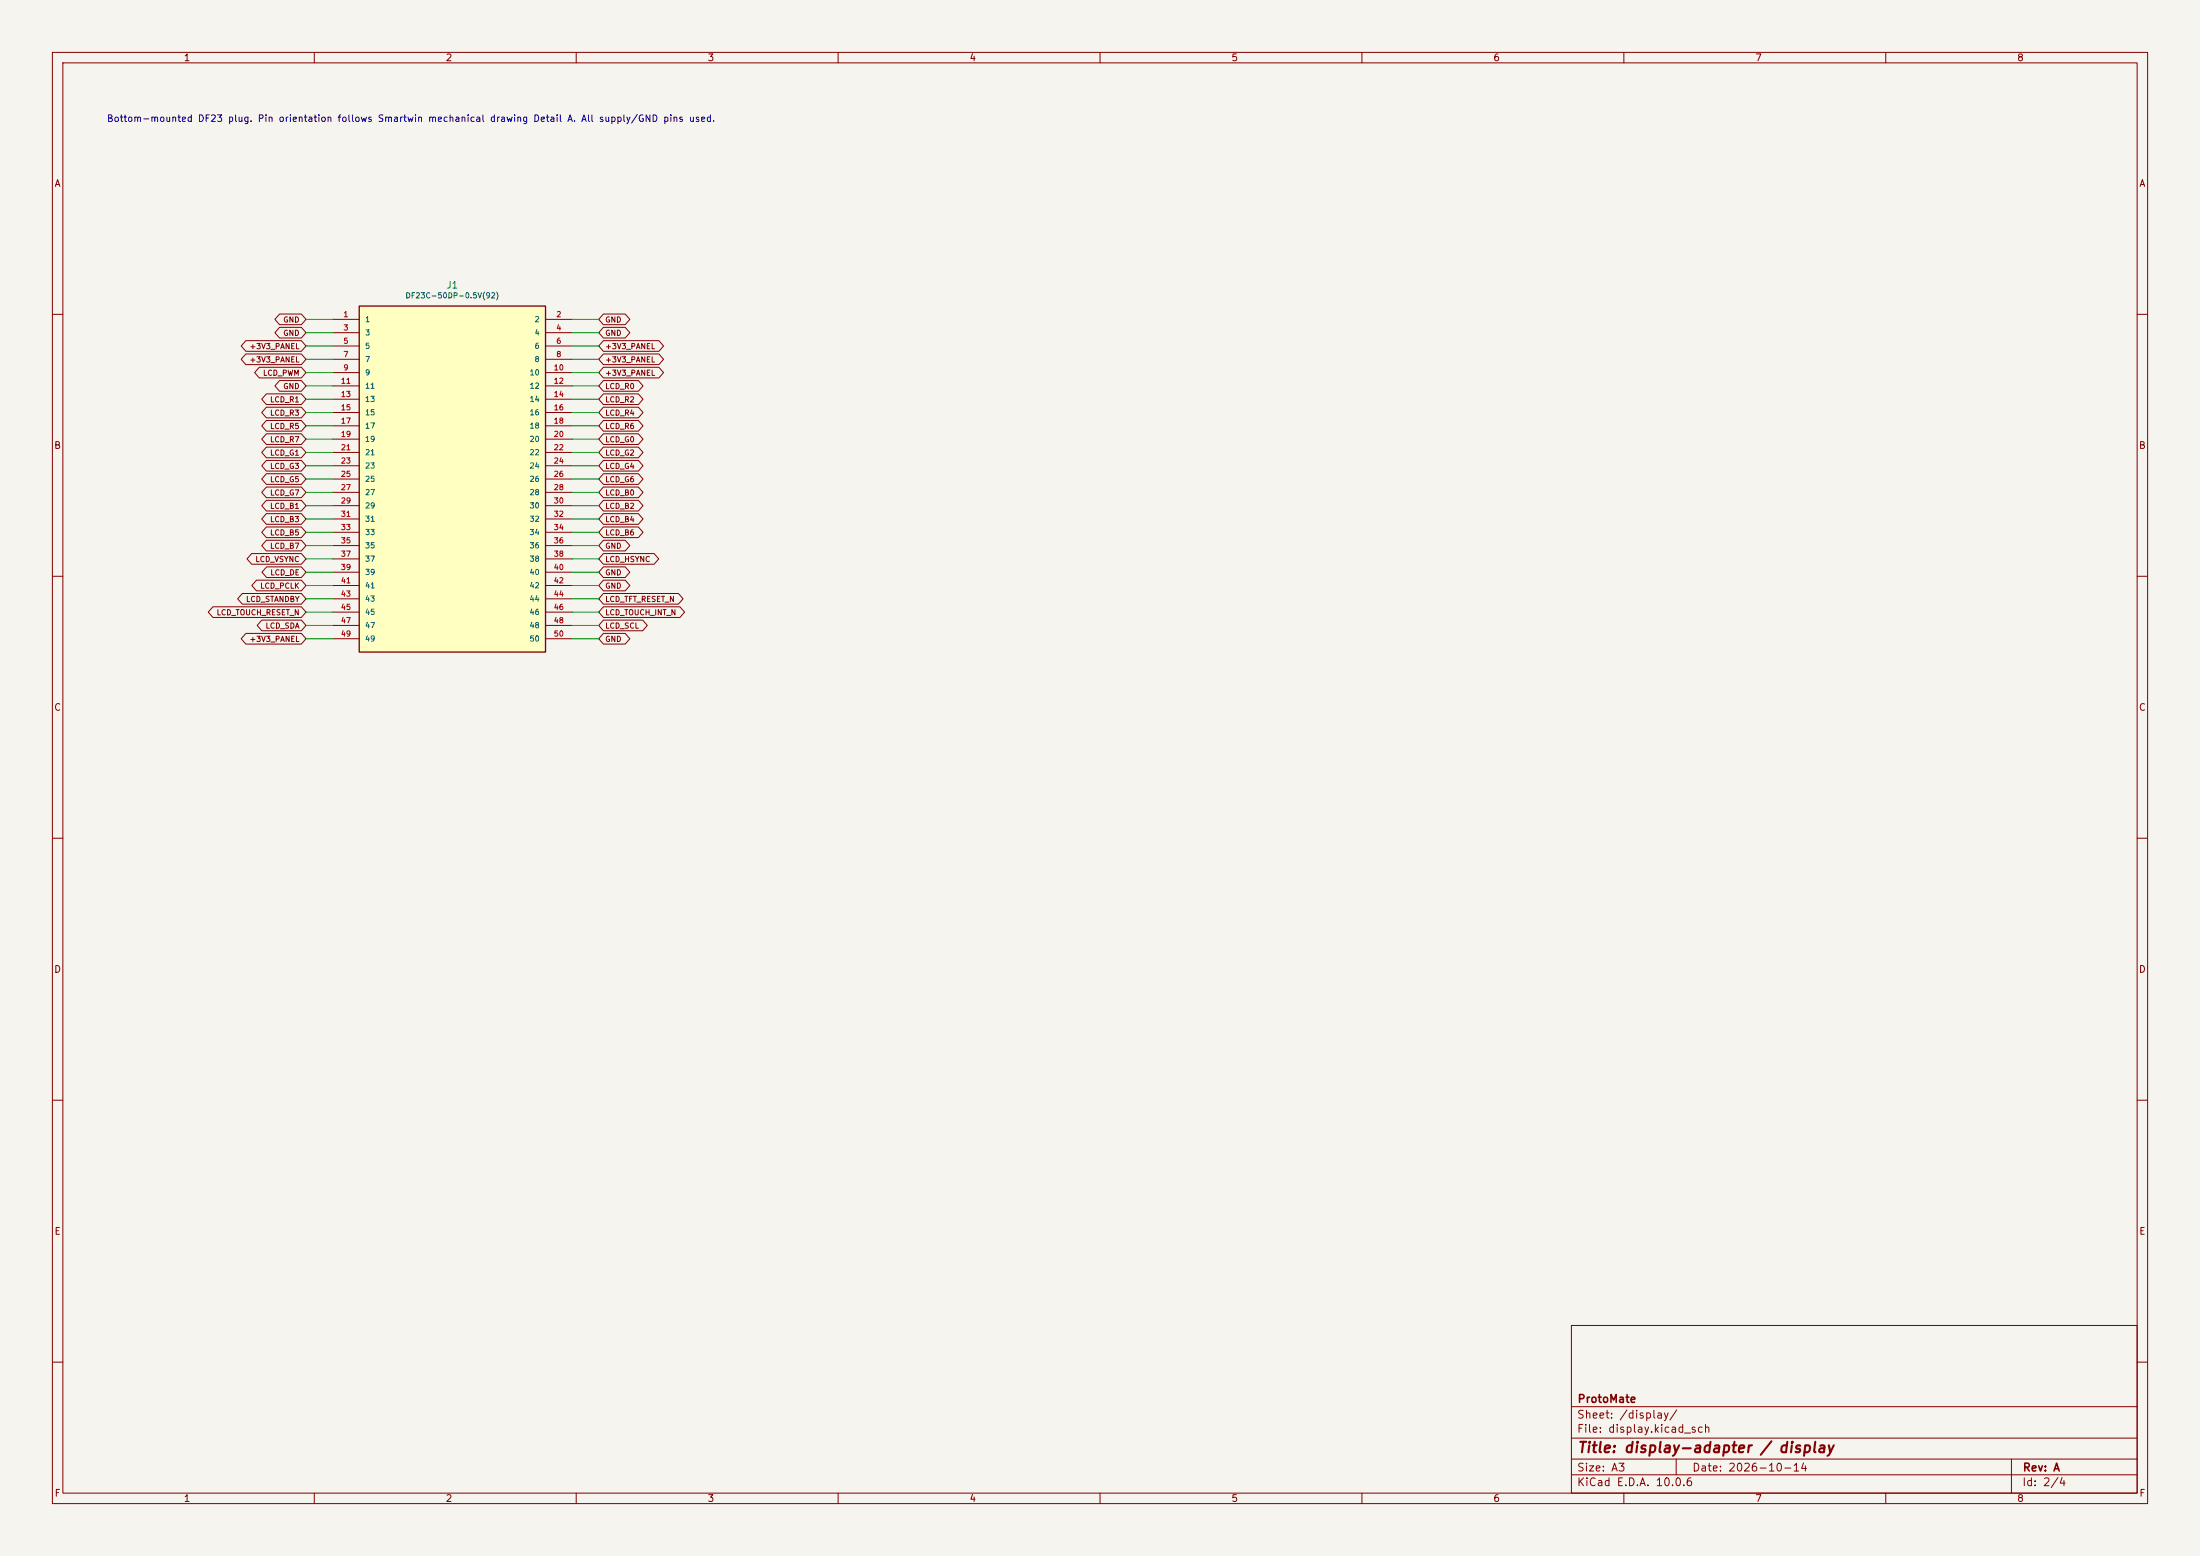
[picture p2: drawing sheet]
(kicad_sch (version 20250114) (generator eeschema) (paper "A3") (title_block (title "display-adapter / display") (date "2026-10-14") (rev "A") (company "ProtoMate")) (lib_symbols (symbol "DisplayAdapter:DF23" (pin_names (offset 1.016)) (in_bom yes) (on_board yes)(property "Reference" "J" (at 0 37.02 0) (effects (font (size 1.27 1.27))))(property "Value" "DF23C-50DP-0.5V(92)" (at 0 35.02 0) (effects (font (size 1.27 1.27))))(property "Footprint" "" (at 0 0 0) (effects (font (size 1.27 1.27)) (hide yes)))(symbol "DF23_0_1" (rectangle (start -17.78 33.02) (end 17.78 -33.02) (stroke (width .254) (type default)) (fill (type background)))) (symbol "DF23_1_1"(pin passive line (at -22.86 30.48 0) (length 5.08) (name "1" (effects (font (size 1.016 1.016)))) (number "1" (effects (font (size 1.016 1.016)))))(pin passive line (at -22.86 27.94 0) (length 5.08) (name "3" (effects (font (size 1.016 1.016)))) (number "3" (effects (font (size 1.016 1.016)))))(pin passive line (at -22.86 25.4 0) (length 5.08) (name "5" (effects (font (size 1.016 1.016)))) (number "5" (effects (font (size 1.016 1.016)))))(pin passive line (at -22.86 22.86 0) (length 5.08) (name "7" (effects (font (size 1.016 1.016)))) (number "7" (effects (font (size 1.016 1.016)))))(pin passive line (at -22.86 20.32 0) (length 5.08) (name "9" (effects (font (size 1.016 1.016)))) (number "9" (effects (font (size 1.016 1.016)))))(pin passive line (at -22.86 17.78 0) (length 5.08) (name "11" (effects (font (size 1.016 1.016)))) (number "11" (effects (font (size 1.016 1.016)))))(pin passive line (at -22.86 15.24 0) (length 5.08) (name "13" (effects (font (size 1.016 1.016)))) (number "13" (effects (font (size 1.016 1.016)))))(pin passive line (at -22.86 12.7 0) (length 5.08) (name "15" (effects (font (size 1.016 1.016)))) (number "15" (effects (font (size 1.016 1.016)))))(pin passive line (at -22.86 10.16 0) (length 5.08) (name "17" (effects (font (size 1.016 1.016)))) (number "17" (effects (font (size 1.016 1.016)))))(pin passive line (at -22.86 7.620000000000001 0) (length 5.08) (name "19" (effects (font (size 1.016 1.016)))) (number "19" (effects (font (size 1.016 1.016)))))(pin passive line (at -22.86 5.080000000000002 0) (length 5.08) (name "21" (effects (font (size 1.016 1.016)))) (number "21" (effects (font (size 1.016 1.016)))))(pin passive line (at -22.86 2.539999999999999 0) (length 5.08) (name "23" (effects (font (size 1.016 1.016)))) (number "23" (effects (font (size 1.016 1.016)))))(pin passive line (at -22.86 0.0 0) (length 5.08) (name "25" (effects (font (size 1.016 1.016)))) (number "25" (effects (font (size 1.016 1.016)))))(pin passive line (at -22.86 -2.5400000000000027 0) (length 5.08) (name "27" (effects (font (size 1.016 1.016)))) (number "27" (effects (font (size 1.016 1.016)))))(pin passive line (at -22.86 -5.080000000000002 0) (length 5.08) (name "29" (effects (font (size 1.016 1.016)))) (number "29" (effects (font (size 1.016 1.016)))))(pin passive line (at -22.86 -7.620000000000001 0) (length 5.08) (name "31" (effects (font (size 1.016 1.016)))) (number "31" (effects (font (size 1.016 1.016)))))(pin passive line (at -22.86 -10.16 0) (length 5.08) (name "33" (effects (font (size 1.016 1.016)))) (number "33" (effects (font (size 1.016 1.016)))))(pin passive line (at -22.86 -12.7 0) (length 5.08) (name "35" (effects (font (size 1.016 1.016)))) (number "35" (effects (font (size 1.016 1.016)))))(pin passive line (at -22.86 -15.239999999999998 0) (length 5.08) (name "37" (effects (font (size 1.016 1.016)))) (number "37" (effects (font (size 1.016 1.016)))))(pin passive line (at -22.86 -17.779999999999998 0) (length 5.08) (name "39" (effects (font (size 1.016 1.016)))) (number "39" (effects (font (size 1.016 1.016)))))(pin passive line (at -22.86 -20.319999999999997 0) (length 5.08) (name "41" (effects (font (size 1.016 1.016)))) (number "41" (effects (font (size 1.016 1.016)))))(pin passive line (at -22.86 -22.860000000000003 0) (length 5.08) (name "43" (effects (font (size 1.016 1.016)))) (number "43" (effects (font (size 1.016 1.016)))))(pin passive line (at -22.86 -25.400000000000002 0) (length 5.08) (name "45" (effects (font (size 1.016 1.016)))) (number "45" (effects (font (size 1.016 1.016)))))(pin passive line (at -22.86 -27.94 0) (length 5.08) (name "47" (effects (font (size 1.016 1.016)))) (number "47" (effects (font (size 1.016 1.016)))))(pin passive line (at -22.86 -30.48 0) (length 5.08) (name "49" (effects (font (size 1.016 1.016)))) (number "49" (effects (font (size 1.016 1.016)))))(pin passive line (at 22.86 30.48 180) (length 5.08) (name "2" (effects (font (size 1.016 1.016)))) (number "2" (effects (font (size 1.016 1.016)))))(pin passive line (at 22.86 27.94 180) (length 5.08) (name "4" (effects (font (size 1.016 1.016)))) (number "4" (effects (font (size 1.016 1.016)))))(pin passive line (at 22.86 25.4 180) (length 5.08) (name "6" (effects (font (size 1.016 1.016)))) (number "6" (effects (font (size 1.016 1.016)))))(pin passive line (at 22.86 22.86 180) (length 5.08) (name "8" (effects (font (size 1.016 1.016)))) (number "8" (effects (font (size 1.016 1.016)))))(pin passive line (at 22.86 20.32 180) (length 5.08) (name "10" (effects (font (size 1.016 1.016)))) (number "10" (effects (font (size 1.016 1.016)))))(pin passive line (at 22.86 17.78 180) (length 5.08) (name "12" (effects (font (size 1.016 1.016)))) (number "12" (effects (font (size 1.016 1.016)))))(pin passive line (at 22.86 15.24 180) (length 5.08) (name "14" (effects (font (size 1.016 1.016)))) (number "14" (effects (font (size 1.016 1.016)))))(pin passive line (at 22.86 12.7 180) (length 5.08) (name "16" (effects (font (size 1.016 1.016)))) (number "16" (effects (font (size 1.016 1.016)))))(pin passive line (at 22.86 10.16 180) (length 5.08) (name "18" (effects (font (size 1.016 1.016)))) (number "18" (effects (font (size 1.016 1.016)))))(pin passive line (at 22.86 7.620000000000001 180) (length 5.08) (name "20" (effects (font (size 1.016 1.016)))) (number "20" (effects (font (size 1.016 1.016)))))(pin passive line (at 22.86 5.080000000000002 180) (length 5.08) (name "22" (effects (font (size 1.016 1.016)))) (number "22" (effects (font (size 1.016 1.016)))))(pin passive line (at 22.86 2.539999999999999 180) (length 5.08) (name "24" (effects (font (size 1.016 1.016)))) (number "24" (effects (font (size 1.016 1.016)))))(pin passive line (at 22.86 0.0 180) (length 5.08) (name "26" (effects (font (size 1.016 1.016)))) (number "26" (effects (font (size 1.016 1.016)))))(pin passive line (at 22.86 -2.5400000000000027 180) (length 5.08) (name "28" (effects (font (size 1.016 1.016)))) (number "28" (effects (font (size 1.016 1.016)))))(pin passive line (at 22.86 -5.080000000000002 180) (length 5.08) (name "30" (effects (font (size 1.016 1.016)))) (number "30" (effects (font (size 1.016 1.016)))))(pin passive line (at 22.86 -7.620000000000001 180) (length 5.08) (name "32" (effects (font (size 1.016 1.016)))) (number "32" (effects (font (size 1.016 1.016)))))(pin passive line (at 22.86 -10.16 180) (length 5.08) (name "34" (effects (font (size 1.016 1.016)))) (number "34" (effects (font (size 1.016 1.016)))))(pin passive line (at 22.86 -12.7 180) (length 5.08) (name "36" (effects (font (size 1.016 1.016)))) (number "36" (effects (font (size 1.016 1.016)))))(pin passive line (at 22.86 -15.239999999999998 180) (length 5.08) (name "38" (effects (font (size 1.016 1.016)))) (number "38" (effects (font (size 1.016 1.016)))))(pin passive line (at 22.86 -17.779999999999998 180) (length 5.08) (name "40" (effects (font (size 1.016 1.016)))) (number "40" (effects (font (size 1.016 1.016)))))(pin passive line (at 22.86 -20.319999999999997 180) (length 5.08) (name "42" (effects (font (size 1.016 1.016)))) (number "42" (effects (font (size 1.016 1.016)))))(pin passive line (at 22.86 -22.860000000000003 180) (length 5.08) (name "44" (effects (font (size 1.016 1.016)))) (number "44" (effects (font (size 1.016 1.016)))))(pin passive line (at 22.86 -25.400000000000002 180) (length 5.08) (name "46" (effects (font (size 1.016 1.016)))) (number "46" (effects (font (size 1.016 1.016)))))(pin passive line (at 22.86 -27.94 180) (length 5.08) (name "48" (effects (font (size 1.016 1.016)))) (number "48" (effects (font (size 1.016 1.016)))))(pin passive line (at 22.86 -30.48 180) (length 5.08) (name "50" (effects (font (size 1.016 1.016)))) (number "50" (effects (font (size 1.016 1.016))))))))
(symbol (lib_id "DisplayAdapter:DF23") (at 86.36 91.44 0) (unit 1) (in_bom yes) (on_board yes) (dnp no)(property "Reference" "J1" (at 86.36 54.419999999999995 0) (effects (font (size 1.27 1.27))))(property "Value" "DF23C-50DP-0.5V(92)" (at 86.36 56.419999999999995 0) (effects (font (size 1.016 1.016))))(property "Footprint" "DisplayAdapter:DF23C-50DP-0.5V" (at 86.36 91.44 0) (effects (font (size 1.27 1.27)) (hide yes)))(property "Manufacturer" "Hirose" (at 86.36 91.44 0) (effects (font (size 1.27 1.27)) (hide yes)))(property "MPN" "DF23C-50DP-0.5V(92)" (at 86.36 91.44 0) (effects (font (size 1.27 1.27)) (hide yes)))(property "Assembly" "SMT" (at 86.36 91.44 0) (effects (font (size 1.27 1.27)) (hide yes))))
(wire (pts (xy 63.5 60.959999999999994) (xy 58.42 60.959999999999994)) (stroke (width 0) (type default)))
(global_label "GND" (shape bidirectional) (at 58.42 60.959999999999994 0) (effects (font (size 1.016 1.016)) (justify right)) (property "Intersheetrefs" "${INTERSHEET_REFS}" (at 58.42 60.959999999999994 0) (effects (font (size 1 1)) (hide yes))))
(wire (pts (xy 63.5 63.5) (xy 58.42 63.5)) (stroke (width 0) (type default)))
(global_label "GND" (shape bidirectional) (at 58.42 63.5 0) (effects (font (size 1.016 1.016)) (justify right)) (property "Intersheetrefs" "${INTERSHEET_REFS}" (at 58.42 63.5 0) (effects (font (size 1 1)) (hide yes))))
(wire (pts (xy 63.5 66.03999999999999) (xy 58.42 66.03999999999999)) (stroke (width 0) (type default)))
(global_label "+3V3_PANEL" (shape bidirectional) (at 58.42 66.03999999999999 0) (effects (font (size 1.016 1.016)) (justify right)) (property "Intersheetrefs" "${INTERSHEET_REFS}" (at 58.42 66.03999999999999 0) (effects (font (size 1 1)) (hide yes))))
(wire (pts (xy 63.5 68.58) (xy 58.42 68.58)) (stroke (width 0) (type default)))
(global_label "+3V3_PANEL" (shape bidirectional) (at 58.42 68.58 0) (effects (font (size 1.016 1.016)) (justify right)) (property "Intersheetrefs" "${INTERSHEET_REFS}" (at 58.42 68.58 0) (effects (font (size 1 1)) (hide yes))))
(wire (pts (xy 63.5 71.12) (xy 58.42 71.12)) (stroke (width 0) (type default)))
(global_label "LCD_PWM" (shape bidirectional) (at 58.42 71.12 0) (effects (font (size 1.016 1.016)) (justify right)) (property "Intersheetrefs" "${INTERSHEET_REFS}" (at 58.42 71.12 0) (effects (font (size 1 1)) (hide yes))))
(wire (pts (xy 63.5 73.66) (xy 58.42 73.66)) (stroke (width 0) (type default)))
(global_label "GND" (shape bidirectional) (at 58.42 73.66 0) (effects (font (size 1.016 1.016)) (justify right)) (property "Intersheetrefs" "${INTERSHEET_REFS}" (at 58.42 73.66 0) (effects (font (size 1 1)) (hide yes))))
(wire (pts (xy 63.5 76.2) (xy 58.42 76.2)) (stroke (width 0) (type default)))
(global_label "LCD_R1" (shape bidirectional) (at 58.42 76.2 0) (effects (font (size 1.016 1.016)) (justify right)) (property "Intersheetrefs" "${INTERSHEET_REFS}" (at 58.42 76.2 0) (effects (font (size 1 1)) (hide yes))))
(wire (pts (xy 63.5 78.74) (xy 58.42 78.74)) (stroke (width 0) (type default)))
(global_label "LCD_R3" (shape bidirectional) (at 58.42 78.74 0) (effects (font (size 1.016 1.016)) (justify right)) (property "Intersheetrefs" "${INTERSHEET_REFS}" (at 58.42 78.74 0) (effects (font (size 1 1)) (hide yes))))
(wire (pts (xy 63.5 81.28) (xy 58.42 81.28)) (stroke (width 0) (type default)))
(global_label "LCD_R5" (shape bidirectional) (at 58.42 81.28 0) (effects (font (size 1.016 1.016)) (justify right)) (property "Intersheetrefs" "${INTERSHEET_REFS}" (at 58.42 81.28 0) (effects (font (size 1 1)) (hide yes))))
(wire (pts (xy 63.5 83.82) (xy 58.42 83.82)) (stroke (width 0) (type default)))
(global_label "LCD_R7" (shape bidirectional) (at 58.42 83.82 0) (effects (font (size 1.016 1.016)) (justify right)) (property "Intersheetrefs" "${INTERSHEET_REFS}" (at 58.42 83.82 0) (effects (font (size 1 1)) (hide yes))))
(wire (pts (xy 63.5 86.36) (xy 58.42 86.36)) (stroke (width 0) (type default)))
(global_label "LCD_G1" (shape bidirectional) (at 58.42 86.36 0) (effects (font (size 1.016 1.016)) (justify right)) (property "Intersheetrefs" "${INTERSHEET_REFS}" (at 58.42 86.36 0) (effects (font (size 1 1)) (hide yes))))
(wire (pts (xy 63.5 88.9) (xy 58.42 88.9)) (stroke (width 0) (type default)))
(global_label "LCD_G3" (shape bidirectional) (at 58.42 88.9 0) (effects (font (size 1.016 1.016)) (justify right)) (property "Intersheetrefs" "${INTERSHEET_REFS}" (at 58.42 88.9 0) (effects (font (size 1 1)) (hide yes))))
(wire (pts (xy 63.5 91.44) (xy 58.42 91.44)) (stroke (width 0) (type default)))
(global_label "LCD_G5" (shape bidirectional) (at 58.42 91.44 0) (effects (font (size 1.016 1.016)) (justify right)) (property "Intersheetrefs" "${INTERSHEET_REFS}" (at 58.42 91.44 0) (effects (font (size 1 1)) (hide yes))))
(wire (pts (xy 63.5 93.98) (xy 58.42 93.98)) (stroke (width 0) (type default)))
(global_label "LCD_G7" (shape bidirectional) (at 58.42 93.98 0) (effects (font (size 1.016 1.016)) (justify right)) (property "Intersheetrefs" "${INTERSHEET_REFS}" (at 58.42 93.98 0) (effects (font (size 1 1)) (hide yes))))
(wire (pts (xy 63.5 96.52) (xy 58.42 96.52)) (stroke (width 0) (type default)))
(global_label "LCD_B1" (shape bidirectional) (at 58.42 96.52 0) (effects (font (size 1.016 1.016)) (justify right)) (property "Intersheetrefs" "${INTERSHEET_REFS}" (at 58.42 96.52 0) (effects (font (size 1 1)) (hide yes))))
(wire (pts (xy 63.5 99.06) (xy 58.42 99.06)) (stroke (width 0) (type default)))
(global_label "LCD_B3" (shape bidirectional) (at 58.42 99.06 0) (effects (font (size 1.016 1.016)) (justify right)) (property "Intersheetrefs" "${INTERSHEET_REFS}" (at 58.42 99.06 0) (effects (font (size 1 1)) (hide yes))))
(wire (pts (xy 63.5 101.6) (xy 58.42 101.6)) (stroke (width 0) (type default)))
(global_label "LCD_B5" (shape bidirectional) (at 58.42 101.6 0) (effects (font (size 1.016 1.016)) (justify right)) (property "Intersheetrefs" "${INTERSHEET_REFS}" (at 58.42 101.6 0) (effects (font (size 1 1)) (hide yes))))
(wire (pts (xy 63.5 104.14) (xy 58.42 104.14)) (stroke (width 0) (type default)))
(global_label "LCD_B7" (shape bidirectional) (at 58.42 104.14 0) (effects (font (size 1.016 1.016)) (justify right)) (property "Intersheetrefs" "${INTERSHEET_REFS}" (at 58.42 104.14 0) (effects (font (size 1 1)) (hide yes))))
(wire (pts (xy 63.5 106.67999999999999) (xy 58.42 106.67999999999999)) (stroke (width 0) (type default)))
(global_label "LCD_VSYNC" (shape bidirectional) (at 58.42 106.67999999999999 0) (effects (font (size 1.016 1.016)) (justify right)) (property "Intersheetrefs" "${INTERSHEET_REFS}" (at 58.42 106.67999999999999 0) (effects (font (size 1 1)) (hide yes))))
(wire (pts (xy 63.5 109.22) (xy 58.42 109.22)) (stroke (width 0) (type default)))
(global_label "LCD_DE" (shape bidirectional) (at 58.42 109.22 0) (effects (font (size 1.016 1.016)) (justify right)) (property "Intersheetrefs" "${INTERSHEET_REFS}" (at 58.42 109.22 0) (effects (font (size 1 1)) (hide yes))))
(wire (pts (xy 63.5 111.75999999999999) (xy 58.42 111.75999999999999)) (stroke (width 0) (type default)))
(global_label "LCD_PCLK" (shape bidirectional) (at 58.42 111.75999999999999 0) (effects (font (size 1.016 1.016)) (justify right)) (property "Intersheetrefs" "${INTERSHEET_REFS}" (at 58.42 111.75999999999999 0) (effects (font (size 1 1)) (hide yes))))
(wire (pts (xy 63.5 114.3) (xy 58.42 114.3)) (stroke (width 0) (type default)))
(global_label "LCD_STANDBY" (shape bidirectional) (at 58.42 114.3 0) (effects (font (size 1.016 1.016)) (justify right)) (property "Intersheetrefs" "${INTERSHEET_REFS}" (at 58.42 114.3 0) (effects (font (size 1 1)) (hide yes))))
(wire (pts (xy 63.5 116.84) (xy 58.42 116.84)) (stroke (width 0) (type default)))
(global_label "LCD_TOUCH_RESET_N" (shape bidirectional) (at 58.42 116.84 0) (effects (font (size 1.016 1.016)) (justify right)) (property "Intersheetrefs" "${INTERSHEET_REFS}" (at 58.42 116.84 0) (effects (font (size 1 1)) (hide yes))))
(wire (pts (xy 63.5 119.38) (xy 58.42 119.38)) (stroke (width 0) (type default)))
(global_label "LCD_SDA" (shape bidirectional) (at 58.42 119.38 0) (effects (font (size 1.016 1.016)) (justify right)) (property "Intersheetrefs" "${INTERSHEET_REFS}" (at 58.42 119.38 0) (effects (font (size 1 1)) (hide yes))))
(wire (pts (xy 63.5 121.92) (xy 58.42 121.92)) (stroke (width 0) (type default)))
(global_label "+3V3_PANEL" (shape bidirectional) (at 58.42 121.92 0) (effects (font (size 1.016 1.016)) (justify right)) (property "Intersheetrefs" "${INTERSHEET_REFS}" (at 58.42 121.92 0) (effects (font (size 1 1)) (hide yes))))
(wire (pts (xy 109.22 60.959999999999994) (xy 114.3 60.959999999999994)) (stroke (width 0) (type default)))
(global_label "GND" (shape bidirectional) (at 114.3 60.959999999999994 180) (effects (font (size 1.016 1.016)) (justify left)) (property "Intersheetrefs" "${INTERSHEET_REFS}" (at 114.3 60.959999999999994 0) (effects (font (size 1 1)) (hide yes))))
(wire (pts (xy 109.22 63.5) (xy 114.3 63.5)) (stroke (width 0) (type default)))
(global_label "GND" (shape bidirectional) (at 114.3 63.5 180) (effects (font (size 1.016 1.016)) (justify left)) (property "Intersheetrefs" "${INTERSHEET_REFS}" (at 114.3 63.5 0) (effects (font (size 1 1)) (hide yes))))
(wire (pts (xy 109.22 66.03999999999999) (xy 114.3 66.03999999999999)) (stroke (width 0) (type default)))
(global_label "+3V3_PANEL" (shape bidirectional) (at 114.3 66.03999999999999 180) (effects (font (size 1.016 1.016)) (justify left)) (property "Intersheetrefs" "${INTERSHEET_REFS}" (at 114.3 66.03999999999999 0) (effects (font (size 1 1)) (hide yes))))
(wire (pts (xy 109.22 68.58) (xy 114.3 68.58)) (stroke (width 0) (type default)))
(global_label "+3V3_PANEL" (shape bidirectional) (at 114.3 68.58 180) (effects (font (size 1.016 1.016)) (justify left)) (property "Intersheetrefs" "${INTERSHEET_REFS}" (at 114.3 68.58 0) (effects (font (size 1 1)) (hide yes))))
(wire (pts (xy 109.22 71.12) (xy 114.3 71.12)) (stroke (width 0) (type default)))
(global_label "+3V3_PANEL" (shape bidirectional) (at 114.3 71.12 180) (effects (font (size 1.016 1.016)) (justify left)) (property "Intersheetrefs" "${INTERSHEET_REFS}" (at 114.3 71.12 0) (effects (font (size 1 1)) (hide yes))))
(wire (pts (xy 109.22 73.66) (xy 114.3 73.66)) (stroke (width 0) (type default)))
(global_label "LCD_R0" (shape bidirectional) (at 114.3 73.66 180) (effects (font (size 1.016 1.016)) (justify left)) (property "Intersheetrefs" "${INTERSHEET_REFS}" (at 114.3 73.66 0) (effects (font (size 1 1)) (hide yes))))
(wire (pts (xy 109.22 76.2) (xy 114.3 76.2)) (stroke (width 0) (type default)))
(global_label "LCD_R2" (shape bidirectional) (at 114.3 76.2 180) (effects (font (size 1.016 1.016)) (justify left)) (property "Intersheetrefs" "${INTERSHEET_REFS}" (at 114.3 76.2 0) (effects (font (size 1 1)) (hide yes))))
(wire (pts (xy 109.22 78.74) (xy 114.3 78.74)) (stroke (width 0) (type default)))
(global_label "LCD_R4" (shape bidirectional) (at 114.3 78.74 180) (effects (font (size 1.016 1.016)) (justify left)) (property "Intersheetrefs" "${INTERSHEET_REFS}" (at 114.3 78.74 0) (effects (font (size 1 1)) (hide yes))))
(wire (pts (xy 109.22 81.28) (xy 114.3 81.28)) (stroke (width 0) (type default)))
(global_label "LCD_R6" (shape bidirectional) (at 114.3 81.28 180) (effects (font (size 1.016 1.016)) (justify left)) (property "Intersheetrefs" "${INTERSHEET_REFS}" (at 114.3 81.28 0) (effects (font (size 1 1)) (hide yes))))
(wire (pts (xy 109.22 83.82) (xy 114.3 83.82)) (stroke (width 0) (type default)))
(global_label "LCD_G0" (shape bidirectional) (at 114.3 83.82 180) (effects (font (size 1.016 1.016)) (justify left)) (property "Intersheetrefs" "${INTERSHEET_REFS}" (at 114.3 83.82 0) (effects (font (size 1 1)) (hide yes))))
(wire (pts (xy 109.22 86.36) (xy 114.3 86.36)) (stroke (width 0) (type default)))
(global_label "LCD_G2" (shape bidirectional) (at 114.3 86.36 180) (effects (font (size 1.016 1.016)) (justify left)) (property "Intersheetrefs" "${INTERSHEET_REFS}" (at 114.3 86.36 0) (effects (font (size 1 1)) (hide yes))))
(wire (pts (xy 109.22 88.9) (xy 114.3 88.9)) (stroke (width 0) (type default)))
(global_label "LCD_G4" (shape bidirectional) (at 114.3 88.9 180) (effects (font (size 1.016 1.016)) (justify left)) (property "Intersheetrefs" "${INTERSHEET_REFS}" (at 114.3 88.9 0) (effects (font (size 1 1)) (hide yes))))
(wire (pts (xy 109.22 91.44) (xy 114.3 91.44)) (stroke (width 0) (type default)))
(global_label "LCD_G6" (shape bidirectional) (at 114.3 91.44 180) (effects (font (size 1.016 1.016)) (justify left)) (property "Intersheetrefs" "${INTERSHEET_REFS}" (at 114.3 91.44 0) (effects (font (size 1 1)) (hide yes))))
(wire (pts (xy 109.22 93.98) (xy 114.3 93.98)) (stroke (width 0) (type default)))
(global_label "LCD_B0" (shape bidirectional) (at 114.3 93.98 180) (effects (font (size 1.016 1.016)) (justify left)) (property "Intersheetrefs" "${INTERSHEET_REFS}" (at 114.3 93.98 0) (effects (font (size 1 1)) (hide yes))))
(wire (pts (xy 109.22 96.52) (xy 114.3 96.52)) (stroke (width 0) (type default)))
(global_label "LCD_B2" (shape bidirectional) (at 114.3 96.52 180) (effects (font (size 1.016 1.016)) (justify left)) (property "Intersheetrefs" "${INTERSHEET_REFS}" (at 114.3 96.52 0) (effects (font (size 1 1)) (hide yes))))
(wire (pts (xy 109.22 99.06) (xy 114.3 99.06)) (stroke (width 0) (type default)))
(global_label "LCD_B4" (shape bidirectional) (at 114.3 99.06 180) (effects (font (size 1.016 1.016)) (justify left)) (property "Intersheetrefs" "${INTERSHEET_REFS}" (at 114.3 99.06 0) (effects (font (size 1 1)) (hide yes))))
(wire (pts (xy 109.22 101.6) (xy 114.3 101.6)) (stroke (width 0) (type default)))
(global_label "LCD_B6" (shape bidirectional) (at 114.3 101.6 180) (effects (font (size 1.016 1.016)) (justify left)) (property "Intersheetrefs" "${INTERSHEET_REFS}" (at 114.3 101.6 0) (effects (font (size 1 1)) (hide yes))))
(wire (pts (xy 109.22 104.14) (xy 114.3 104.14)) (stroke (width 0) (type default)))
(global_label "GND" (shape bidirectional) (at 114.3 104.14 180) (effects (font (size 1.016 1.016)) (justify left)) (property "Intersheetrefs" "${INTERSHEET_REFS}" (at 114.3 104.14 0) (effects (font (size 1 1)) (hide yes))))
(wire (pts (xy 109.22 106.67999999999999) (xy 114.3 106.67999999999999)) (stroke (width 0) (type default)))
(global_label "LCD_HSYNC" (shape bidirectional) (at 114.3 106.67999999999999 180) (effects (font (size 1.016 1.016)) (justify left)) (property "Intersheetrefs" "${INTERSHEET_REFS}" (at 114.3 106.67999999999999 0) (effects (font (size 1 1)) (hide yes))))
(wire (pts (xy 109.22 109.22) (xy 114.3 109.22)) (stroke (width 0) (type default)))
(global_label "GND" (shape bidirectional) (at 114.3 109.22 180) (effects (font (size 1.016 1.016)) (justify left)) (property "Intersheetrefs" "${INTERSHEET_REFS}" (at 114.3 109.22 0) (effects (font (size 1 1)) (hide yes))))
(wire (pts (xy 109.22 111.75999999999999) (xy 114.3 111.75999999999999)) (stroke (width 0) (type default)))
(global_label "GND" (shape bidirectional) (at 114.3 111.75999999999999 180) (effects (font (size 1.016 1.016)) (justify left)) (property "Intersheetrefs" "${INTERSHEET_REFS}" (at 114.3 111.75999999999999 0) (effects (font (size 1 1)) (hide yes))))
(wire (pts (xy 109.22 114.3) (xy 114.3 114.3)) (stroke (width 0) (type default)))
(global_label "LCD_TFT_RESET_N" (shape bidirectional) (at 114.3 114.3 180) (effects (font (size 1.016 1.016)) (justify left)) (property "Intersheetrefs" "${INTERSHEET_REFS}" (at 114.3 114.3 0) (effects (font (size 1 1)) (hide yes))))
(wire (pts (xy 109.22 116.84) (xy 114.3 116.84)) (stroke (width 0) (type default)))
(global_label "LCD_TOUCH_INT_N" (shape bidirectional) (at 114.3 116.84 180) (effects (font (size 1.016 1.016)) (justify left)) (property "Intersheetrefs" "${INTERSHEET_REFS}" (at 114.3 116.84 0) (effects (font (size 1 1)) (hide yes))))
(wire (pts (xy 109.22 119.38) (xy 114.3 119.38)) (stroke (width 0) (type default)))
(global_label "LCD_SCL" (shape bidirectional) (at 114.3 119.38 180) (effects (font (size 1.016 1.016)) (justify left)) (property "Intersheetrefs" "${INTERSHEET_REFS}" (at 114.3 119.38 0) (effects (font (size 1 1)) (hide yes))))
(wire (pts (xy 109.22 121.92) (xy 114.3 121.92)) (stroke (width 0) (type default)))
(global_label "GND" (shape bidirectional) (at 114.3 121.92 180) (effects (font (size 1.016 1.016)) (justify left)) (property "Intersheetrefs" "${INTERSHEET_REFS}" (at 114.3 121.92 0) (effects (font (size 1 1)) (hide yes))))
(text "Bottom-mounted DF23 plug. Pin orientation follows Smartwin mechanical drawing Detail A. All supply/GND pins used." (at 20.32 22.86 0) (effects (font (size 1.27 1.27)) (justify left))))
